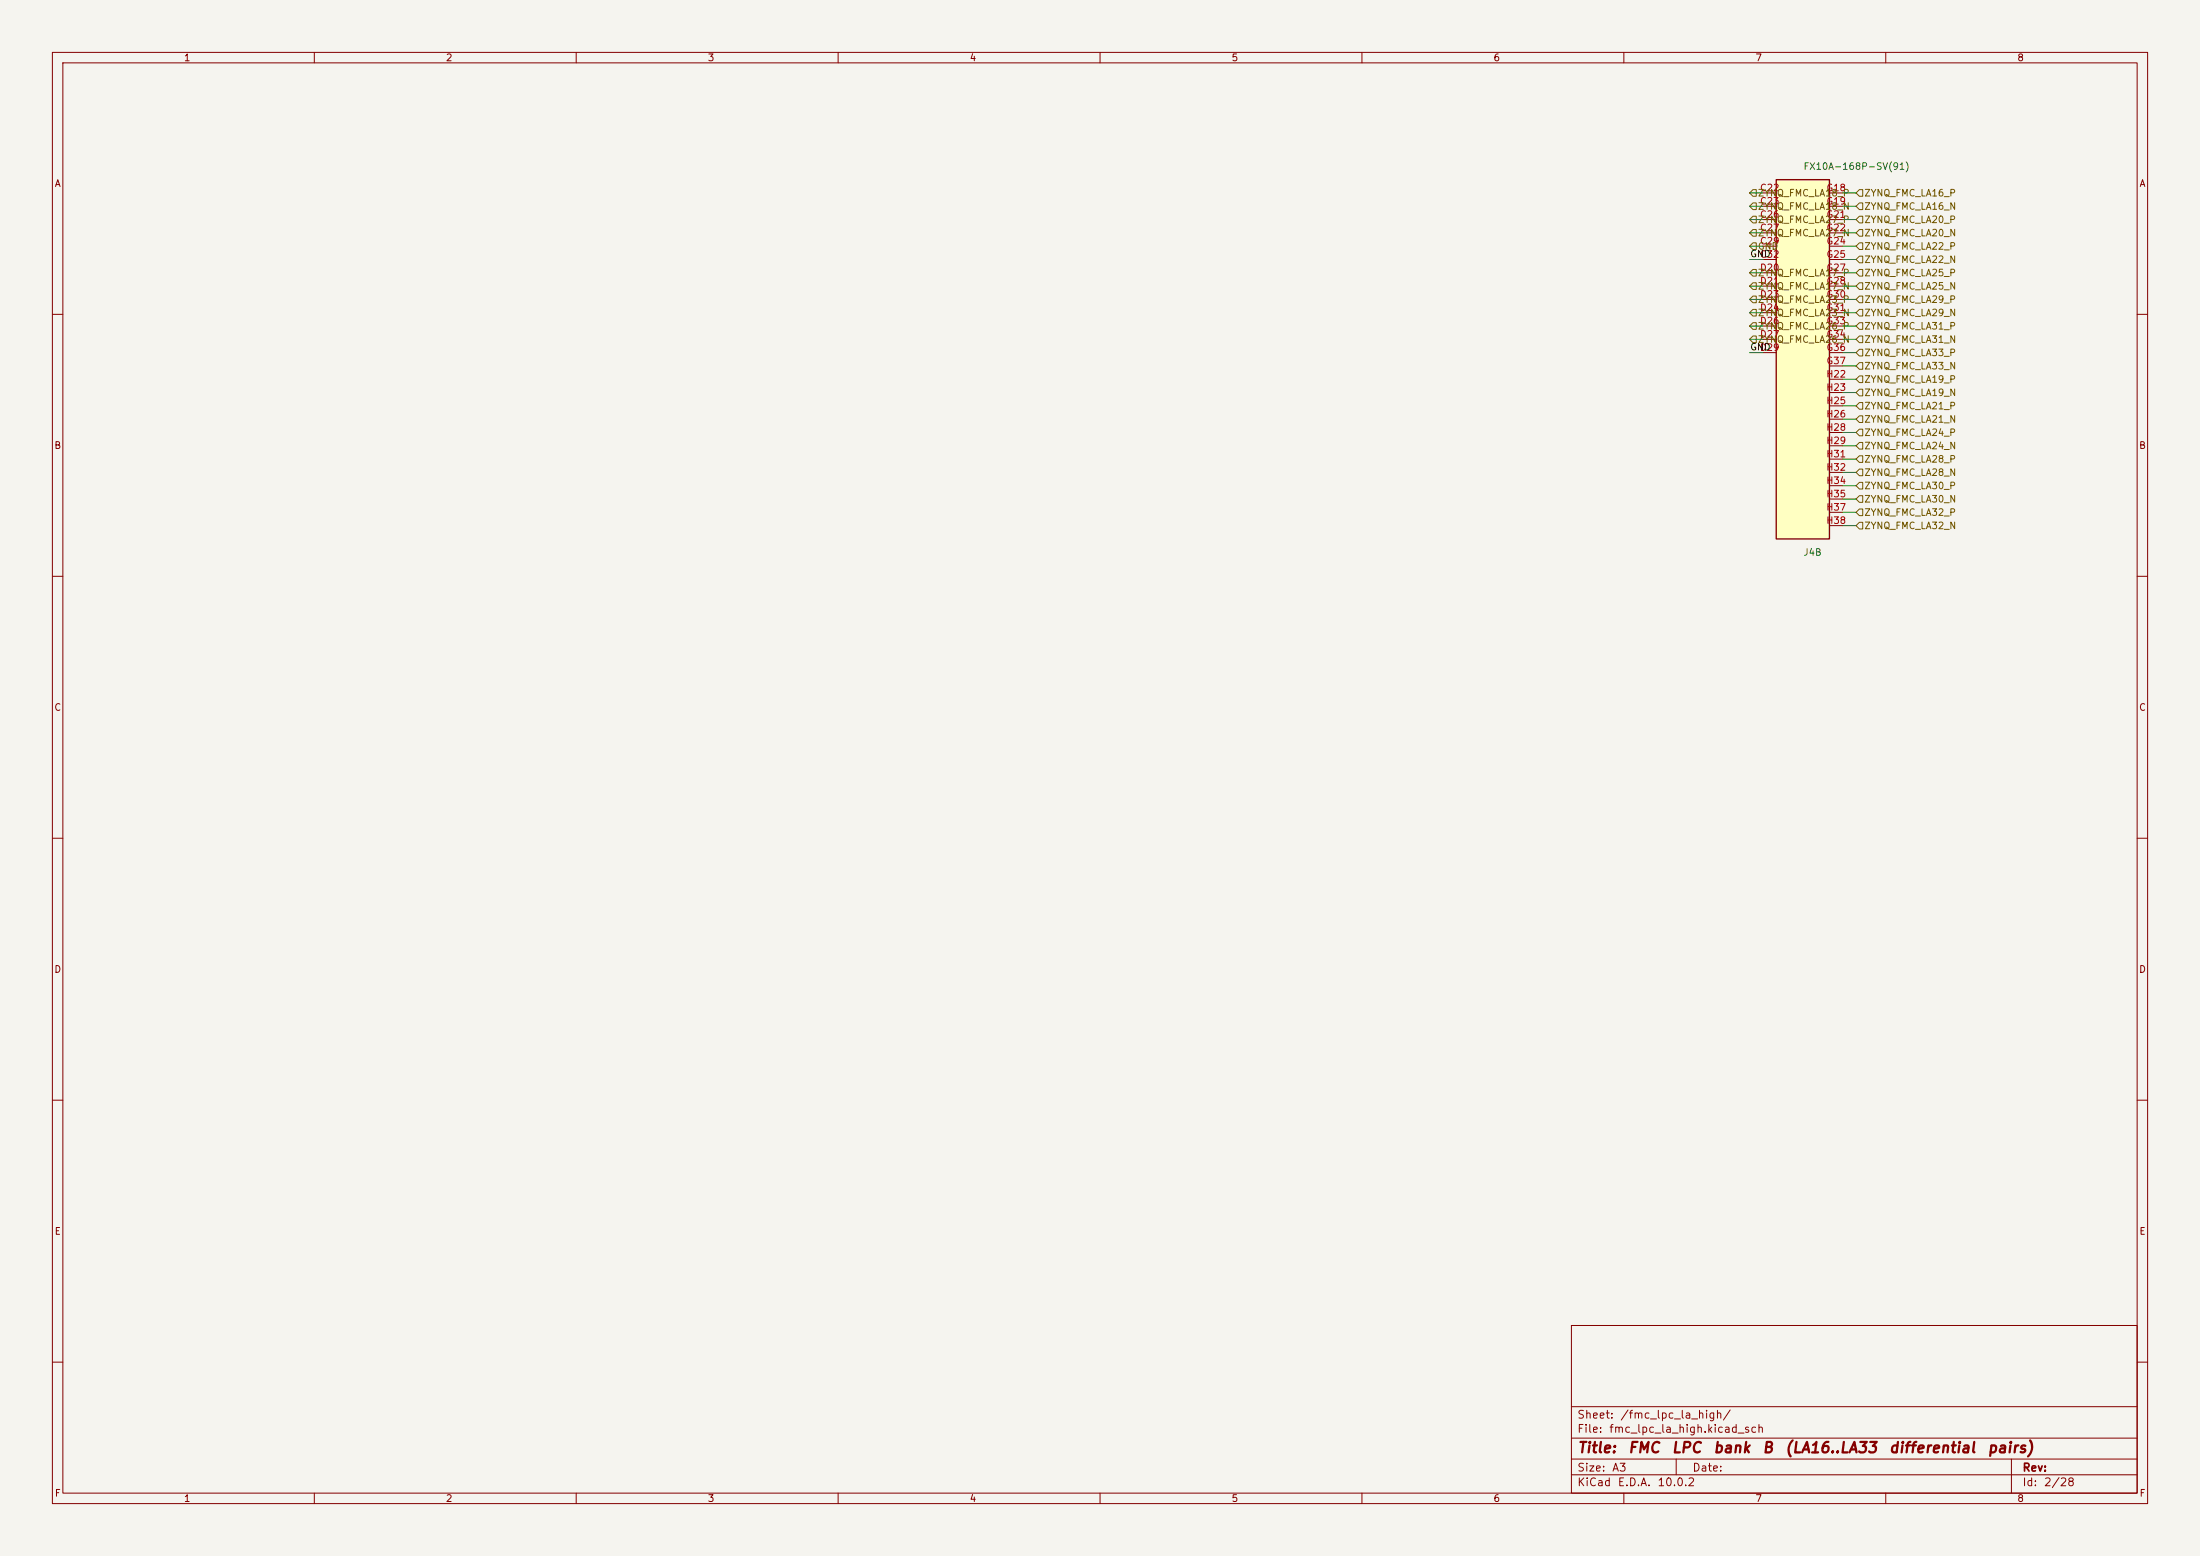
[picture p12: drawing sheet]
<svg xmlns="http://www.w3.org/2000/svg" width="420mm" height="297mm" viewBox="0 0 420 297" stroke-linecap="round" stroke-linejoin="round" font-family="sans-serif">
<path d="M0 0h420v297h-420z" fill="#f5f4ef" stroke="#f5f4ef" stroke-width=".19"/>
<g fill="none" stroke="#840000" stroke-width=".19">
<path d="M10 10h400v277h-400zM12 12h396v273h-396zM60 10v2M110 10v2M160 10v2M210 10v2M260 10v2M310 10v2M360 10v2M10 60h2M408 60h2M10 110h2"/>
<path d="M408 110h2M10 160h2M408 160h2M10 210h2M408 210h2M300 253h108v32h-108zM10 260h2M300 278.5h108M300 274.5h108M300 268.5h108M320 278.5v3M384 278.5v6.5"/>
<path d="M408 260h2M60 285v2M110 285v2M160 285v2M210 285v2M260 285v2M300 281.5h108M310 285v2M360 285v2"/>
</g>
<path d="M339.1 34.3h10.1v68.6h-10.1z" fill="#ffffc2"/>
<path d="M339.1 34.3h10.1v68.6h-10.1z" fill="none" stroke="#840000" stroke-width=".25"/>
<g fill="none" stroke="#840000" stroke-width=".19">
<path d="M336.5 36.8h2.6M336.5 39.4h2.6M349.2 36.8h2.6M349.2 39.4h2.6M336.5 41.9h2.6M336.5 44.5h2.6M336.5 47h2.6M336.5 49.5h2.6M336.5 52.1h2.6M336.5 54.6h2.6M336.5 57.2h2.6M336.5 59.7h2.6"/>
<path d="M349.2 41.9h2.6M349.2 44.5h2.6M349.2 47h2.6M349.2 49.5h2.6M349.2 52.1h2.6M349.2 54.6h2.6M349.2 57.2h2.6M349.2 59.7h2.6M336.5 62.2h2.6M336.5 64.8h2.6M336.5 67.3h2.6M349.2 62.2h2.6"/>
<path d="M349.2 64.8h2.6M349.2 67.3h2.6M349.2 69.9h2.6M349.2 72.4h2.6M349.2 74.9h2.6M349.2 77.5h2.6M349.2 80h2.6M349.2 82.6h2.6M349.2 85.1h2.6M349.2 87.6h2.6M349.2 90.2h2.6M349.2 92.7h2.6"/>
<path d="M349.2 95.3h2.6M349.2 97.8h2.6M349.2 100.3h2.6"/>
</g>
<g fill="none" stroke="#725600" stroke-width=".19">
<path d="M334.6 38.7h.7v1.3h-.7l-.6-.6zM334.6 36.2h.7v1.3h-.7l-.6-.7zM355 38.7h.6v1.3h-.6l-.7-.6zM355 36.2h.6v1.3h-.6l-.7-.7zM334.6 43.8h.7v1.3h-.7l-.6-.6zM334.6 41.3h.7v1.2h-.7l-.6-.6zM334.6 46.4h.7v1.2h-.7l-.6-.6zM334.6 59.1h.7v1.2h-.7l-.6-.6zM334.6 56.5h.7v1.3h-.7l-.6-.6zM334.6 54h.7v1.2h-.7l-.6-.6zM334.6 51.4h.7v1.3h-.7l-.6-.6zM355 59.1h.6v1.2h-.6l-.7-.6z"/>
<path d="M355 56.5h.6v1.3h-.6l-.7-.6zM355 54h.6v1.2h-.6l-.7-.6zM355 51.4h.6v1.3h-.6l-.7-.6zM355 48.9h.6v1.3h-.6l-.7-.7zM355 46.4h.6v1.2h-.6l-.7-.6zM355 43.8h.6v1.3h-.6l-.7-.6zM355 41.3h.6v1.2h-.6l-.7-.6zM334.6 64.1h.7v1.3h-.7l-.6-.6zM334.6 61.6h.7v1.3h-.7l-.6-.7zM355 66.7h.6v1.2h-.6l-.7-.6zM355 64.1h.6v1.3h-.6l-.7-.6zM355 61.6h.6v1.3h-.6l-.7-.7z"/>
<path d="M355 69.2h.6v1.3h-.6l-.7-.6zM355 79.4h.6v1.2h-.6l-.7-.6zM355 76.8h.6v1.3h-.6l-.7-.6zM355 74.3h.6v1.3h-.6l-.7-.7zM355 71.8h.6v1.2h-.6l-.7-.6zM355 99.7h.6v1.3h-.6l-.7-.7zM355 97.2h.6v1.2h-.6l-.7-.6zM355 94.6h.6v1.3h-.6l-.7-.6zM355 92.1h.6v1.2h-.6l-.7-.6zM355 89.5h.6v1.3h-.6l-.7-.6zM355 87h.6v1.3h-.6l-.7-.7zM355 84.5h.6v1.2h-.6l-.7-.6z"/>
<path d="M355 81.9h.6v1.3h-.6l-.7-.6z"/>
</g>
<g fill="none" stroke="#009600" stroke-width=".19">
<path d="M334 36.8h2.5M334 39.4h2.5M351.8 36.8h2.5M351.8 39.4h2.5M334 57.2h2.5M334 49.5h2.5M334 54.6h2.5M334 59.7h2.5M334 52.1h2.5M334 47h2.5M334 44.5h2.5M334 41.9h2.5"/>
<path d="M351.8 57.2h2.5M351.8 49.5h2.5M351.8 54.6h2.5M351.8 59.7h2.5M351.8 52.1h2.5M351.8 47h2.5M351.8 44.5h2.5M351.8 41.9h2.5M334 62.2h2.5M334 64.8h2.5M334 67.3h2.5M351.8 77.5h2.5"/>
<path d="M351.8 72.4h2.5M351.8 62.2h2.5M351.8 64.8h2.5M351.8 74.9h2.5M351.8 67.3h2.5M351.8 69.9h2.5M351.8 87.6h2.5M351.8 85.1h2.5M351.8 97.8h2.5M351.8 95.3h2.5M351.8 92.7h2.5M351.8 90.2h2.5"/>
<path d="M351.8 82.6h2.5M351.8 80h2.5M351.8 100.3h2.5"/>
</g>
<g font-size="2" fill="#840000">
<text x="301" y="277.8">Title:</text>
<text x="310.7" y="277.8">FMC</text>
<text x="319" y="277.8">LPC</text>
<text x="326.9" y="277.8">bank</text>
<text x="336.3" y="277.8">B</text>
<text x="340.6" y="277.8">(LA16..LA33</text>
<text x="360.5" y="277.8">differential</text>
<text x="379.3" y="277.8">pairs)</text>
</g>
<g font-size="1.5" fill="#840000">
<text x="301" y="273.8">File:</text>
<text x="301" y="271.1">Sheet:</text>
<text x="307.1" y="273.8">fmc_lpc_la_high.kicad_sch</text>
<text x="309.2" y="271.1">/fmc_lpc_la_high/</text>
<text x="301" y="281.2">Size:</text>
<text x="307.6" y="281.2">A3</text>
<text x="323" y="281.2">Date:</text>
<text x="386" y="281.2">Rev:</text>
<text x="301" y="284">KiCad</text>
<text x="308.7" y="284">E.D.A.</text>
<text x="316.3" y="284">10.0.2</text>
<text x="386" y="284">Id:</text>
<text x="390.1" y="284">2/28</text>
</g>
<g font-size="1.3" fill="#840000">
<text x="35" y="12">1</text>
<text x="85" y="12">2</text>
<text x="135" y="12">3</text>
<text x="185" y="12">4</text>
<text x="235" y="12">5</text>
<text x="285" y="12">6</text>
<text x="335" y="12">7</text>
<text x="385" y="12">8</text>
<text x="10.3" y="36">A</text>
<text x="408.3" y="36">A</text>
<text x="10.3" y="86">B</text>
<text x="408.2" y="86">B</text>
<text x="10.3" y="136">C</text>
<text x="408.2" y="136">C</text>
<text x="10.3" y="186">D</text>
<text x="408.2" y="186">D</text>
<text x="10.3" y="236">E</text>
<text x="408.3" y="236">E</text>
<text x="10.3" y="286">F</text>
<text x="35" y="287">1</text>
<text x="85" y="287">2</text>
<text x="135" y="287">3</text>
<text x="185" y="287">4</text>
<text x="235" y="287">5</text>
<text x="285" y="287">6</text>
<text x="335" y="287">7</text>
<text x="385" y="287">8</text>
<text x="408.3" y="286">F</text>
</g>
<g font-size="1.3" fill="#006464">
<text x="344.2" y="32.7">FX10A-168P-SV(91)</text>
<text x="344.2" y="106.4">J4B</text>
</g>
<g font-size="1.3" fill="#725600">
<text x="335.5" y="40.3">ZYNQ_FMC_LA18_N</text>
<text x="335.5" y="37.8">ZYNQ_FMC_LA18_P</text>
<text x="355.8" y="40.3">ZYNQ_FMC_LA16_N</text>
<text x="355.8" y="37.8">ZYNQ_FMC_LA16_P</text>
<text x="335.5" y="45.4">ZYNQ_FMC_LA27_N</text>
<text x="335.5" y="42.9">ZYNQ_FMC_LA27_P</text>
<text x="335.5" y="48">GND</text>
<text x="355.8" y="48">ZYNQ_FMC_LA22_P</text>
<text x="355.8" y="45.4">ZYNQ_FMC_LA20_N</text>
<text x="355.8" y="42.9">ZYNQ_FMC_LA20_P</text>
<text x="335.5" y="53">ZYNQ_FMC_LA17_P</text>
<text x="355.8" y="53">ZYNQ_FMC_LA25_P</text>
<text x="355.8" y="50.5">ZYNQ_FMC_LA22_N</text>
<text x="335.5" y="58.1">ZYNQ_FMC_LA23_P</text>
<text x="335.5" y="55.6">ZYNQ_FMC_LA17_N</text>
<text x="355.8" y="58.1">ZYNQ_FMC_LA29_P</text>
<text x="355.8" y="55.6">ZYNQ_FMC_LA25_N</text>
<text x="335.5" y="65.7">ZYNQ_FMC_LA26_N</text>
<text x="335.5" y="63.2">ZYNQ_FMC_LA26_P</text>
<text x="335.5" y="60.7">ZYNQ_FMC_LA23_N</text>
<text x="355.8" y="65.7">ZYNQ_FMC_LA31_N</text>
<text x="355.8" y="63.2">ZYNQ_FMC_LA31_P</text>
<text x="355.8" y="60.7">ZYNQ_FMC_LA29_N</text>
<text x="355.8" y="68.3">ZYNQ_FMC_LA33_P</text>
<text x="355.8" y="70.8">ZYNQ_FMC_LA33_N</text>
<text x="355.8" y="75.9">ZYNQ_FMC_LA19_N</text>
<text x="355.8" y="73.4">ZYNQ_FMC_LA19_P</text>
<text x="355.8" y="83.5">ZYNQ_FMC_LA24_P</text>
<text x="355.8" y="81">ZYNQ_FMC_LA21_N</text>
<text x="355.8" y="78.4">ZYNQ_FMC_LA21_P</text>
<text x="355.8" y="88.6">ZYNQ_FMC_LA28_P</text>
<text x="355.8" y="86.1">ZYNQ_FMC_LA24_N</text>
<text x="355.8" y="93.7">ZYNQ_FMC_LA30_P</text>
<text x="355.8" y="91.1">ZYNQ_FMC_LA28_N</text>
<text x="355.8" y="101.3">ZYNQ_FMC_LA32_N</text>
<text x="355.8" y="98.8">ZYNQ_FMC_LA32_P</text>
<text x="355.8" y="96.2">ZYNQ_FMC_LA30_N</text>
</g>
<g font-size="1.3" fill="#a90000">
<text x="335.9" y="36.8">C22</text>
<text x="335.9" y="39.3">C23</text>
<text x="335.9" y="41.9">C26</text>
<text x="348.6" y="36.8">G18</text>
<text x="348.6" y="39.3">G19</text>
<text x="348.6" y="41.9">G21</text>
<text x="335.9" y="44.4">C27</text>
<text x="335.9" y="47">C29</text>
<text x="348.6" y="44.4">G22</text>
<text x="348.6" y="47">G24</text>
<text x="335.9" y="49.5">C32</text>
<text x="335.9" y="52">D20</text>
<text x="348.6" y="49.5">G25</text>
<text x="348.6" y="52">G27</text>
<text x="335.9" y="54.6">D21</text>
<text x="335.9" y="57.1">D23</text>
<text x="335.9" y="59.7">D24</text>
<text x="348.6" y="54.6">G28</text>
<text x="348.6" y="57.1">G30</text>
<text x="348.6" y="59.7">G31</text>
<text x="335.9" y="62.2">D26</text>
<text x="335.9" y="64.7">D27</text>
<text x="348.6" y="62.2">G33</text>
<text x="348.6" y="64.7">G34</text>
<text x="335.9" y="67.3">D29</text>
<text x="348.6" y="67.3">G36</text>
<text x="348.6" y="69.8">G37</text>
<text x="348.5" y="72.4">H22</text>
<text x="348.5" y="74.9">H23</text>
<text x="348.5" y="77.4">H25</text>
<text x="348.5" y="80">H26</text>
<text x="348.5" y="82.5">H28</text>
<text x="348.5" y="85.1">H29</text>
<text x="348.5" y="87.6">H31</text>
<text x="348.5" y="90.1">H32</text>
<text x="348.5" y="92.7">H34</text>
<text x="348.5" y="95.2">H35</text>
<text x="348.5" y="97.8">H37</text>
<text x="348.5" y="100.3">H38</text>
</g>
<g font-size="1.3" fill="#0f0f0f">
<text x="334" y="49.4">GND</text>
<text x="334" y="67.2">GND</text>
</g>
</svg>
